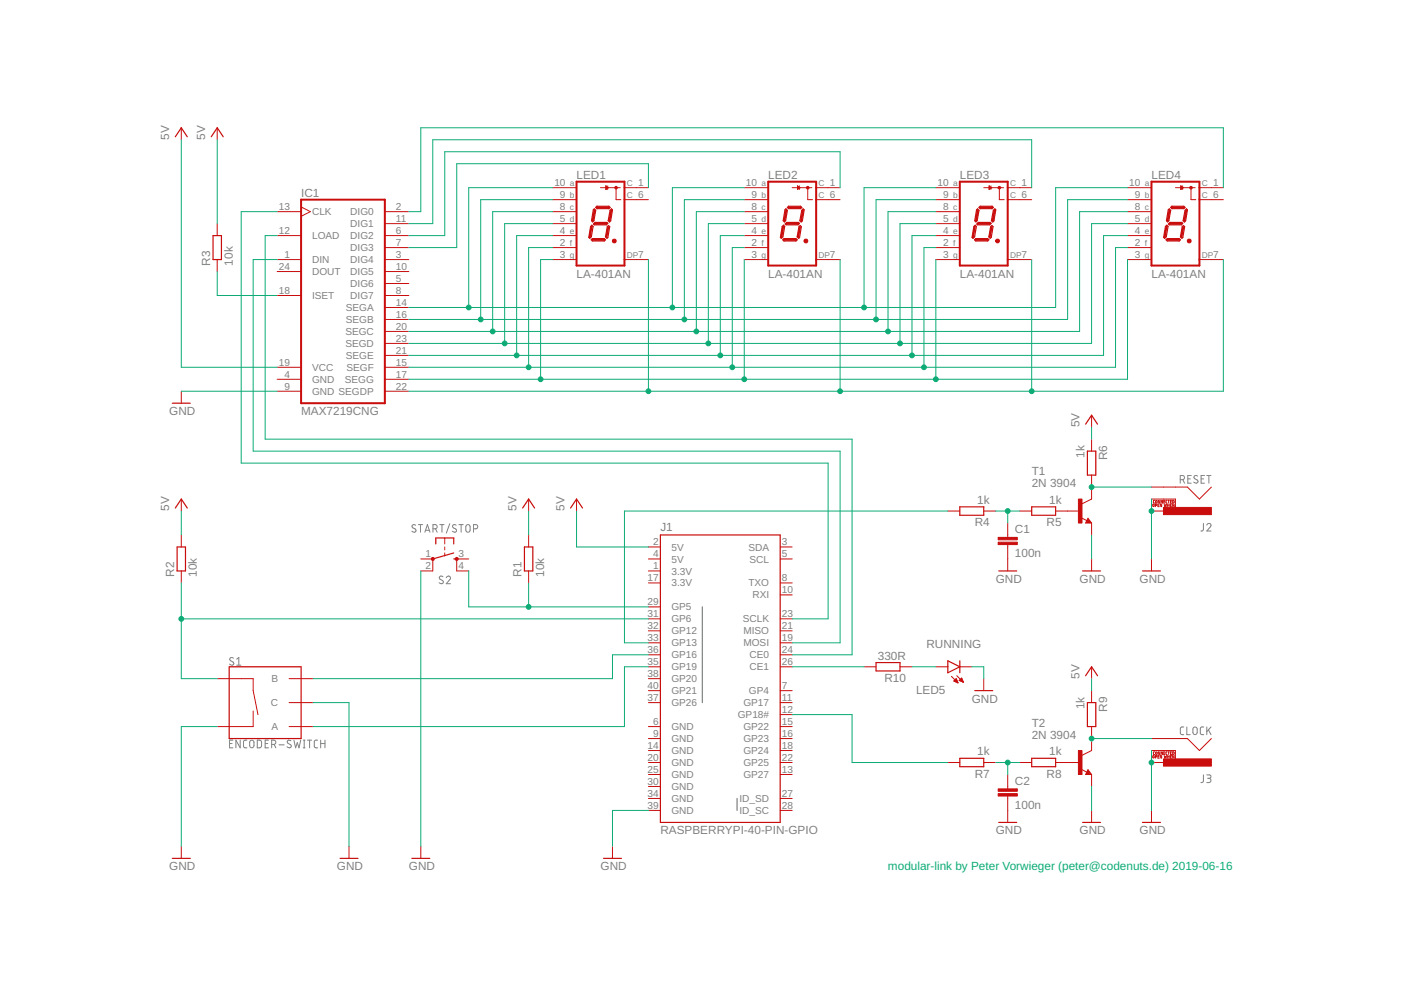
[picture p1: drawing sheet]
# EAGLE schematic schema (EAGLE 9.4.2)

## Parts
C1  100n  C-EU025-024X044  [C025-024X044]
C2  100n  C-EU025-024X044  [C025-024X044]
IC1  MAX7219CNG  [DIL24-3]
J1  RASPBERRYPI-40-PIN-GPIO  RASPBERRYPI-40-PIN-GPIO_PTH_NO_SHROUD  [2X20]
J2  RESET  RCA  [RCA]
J3  CLOCK  RCA  [RCA]
LED1  LA-401AN  [LA-401]
LED2  LA-401AN  [LA-401]
LED3  LA-401AN  [LA-401]
LED4  LA-401AN  [LA-401]
LED5  RUNNING  LEDTOPLED-SANTANA  [MINI-TOPLED-SANTANA]
R1  10k  R-EU_0204/5  [0204/5]
R2  10k  R-EU_0204/5  [0204/5]
R3  10k  R-EU_0204/5  [0204/5]
R4  1k  R-EU_0204/5  [0204/5]
R5  1k  R-EU_0204/5  [0204/5]
R6  1k  R-EU_0204/5  [0204/5]
R7  1k  R-EU_0204/5  [0204/5]
R8  1k  R-EU_0204/5  [0204/5]
R9  1k  R-EU_0204/5  [0204/5]
R10  330R  R-EU_0204/5  [0204/5]
S1  ENCODER-SWITCH  [ROTARY_ENC_PLAIN]
S2  START/STOP  MOMENTARY-SWITCH-SPST-2-SMD-5.2MM  [TACTILE_SWITCH_SMD_5.2MM]
T1  2N 3904  -NPN-TO92-EBC  [TO92-EBC]
T2  2N 3904  -NPN-TO92-EBC  [TO92-EBC]

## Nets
GND: C1.2 C2.2 IC1.9(GND) J1.39(GND) J2.PIN J2.SWITCH J3.PIN J3.SWITCH LED5.C S1.C S1.SW- S2.2 T1.E T2.E
N$1: J1.31(GP6) R2.1 S1.SW+
N$2: IC1.14(SEGA) LED1.10(A) LED2.10(A) LED3.10(A) LED4.10(A)
N$3: IC1.16(SEGB) LED1.9(B) LED2.9(B) LED3.9(B) LED4.9(B)
N$4: IC1.20(SEGC) LED1.8(C) LED2.8(C) LED3.8(C) LED4.8(C)
N$5: IC1.23(SEGD) LED1.5(D) LED2.5(D) LED3.5(D) LED4.5(D)
N$6: IC1.22(SEGDP) LED1.7(DP) LED2.7(DP) LED3.7(DP) LED4.7(DP)
N$7: IC1.7(DIG3) LED1.1(C)
N$8: J1.35(GP19) S1.A
N$9: IC1.11(DIG1) LED3.1(C)
N$10: IC1.2(DIG0) LED4.1(C)
N$11: IC1.6(DIG2) LED2.1(C)
N$12: J1.29(GP5) R1.1 S2.4
N$13: IC1.21(SEGE) LED1.4(E) LED2.4(E) LED3.4(E) LED4.4(E)
N$14: IC1.15(SEGF) LED1.2(F) LED2.2(F) LED3.2(F) LED4.2(F)
N$15: J1.36(GP16) S1.B
N$16: J1.26(CE1) R10.2
N$17: IC1.17(SEGG) LED1.3(G) LED2.3(G) LED3.3(G) LED4.3(G)
N$18: IC1.18(ISET) R3.1
N$19: IC1.1(DIN) J1.19(MOSI)
N$20: IC1.12(LOAD) J1.24(CE0)
N$21: IC1.13(CLK) J1.23(SCLK)
N$22: J1.12(GP18#) R7.2
N$23: J1.33(GP13) R4.2
N$24: R5.1 T1.B
N$25: J2.SHELL R6.2 T1.C
N$26: C1.1 R4.1 R5.2
N$27: C2.1 R7.1 R8.2
N$28: R8.1 T2.B
N$29: J3.SHELL R9.2 T2.C
N$30: LED5.A R10.1
VCC: IC1.19(VCC) J1.2(5V) R1.2 R2.2 R3.2 R6.1 R9.1 ; supply symbol labelled 5V
Unconnected: IC1.3(DIG4) IC1.5(DIG6) IC1.8(DIG7) IC1.10(DIG5) IC1.24(DOUT) J1.3(SDA) J1.5(SCL) J1.7(GP4) J1.8(TXO) J1.10(RXI) J1.11(GP17) J1.13(GP27) J1.15(GP22) J1.16(GP23) J1.18(GP24) J1.21(MISO) J1.22(GP25) J1.27(ID_SD) J1.28(ID_SC) J1.32(GP12) J1.37(GP26) J1.38(GP20) J1.40(GP21) LED1.6(C) LED2.6(C) LED3.6(C) LED4.6(C) S2.1 S2.3

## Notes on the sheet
- modular-link by Peter Vorwieger (peter@codenuts.de) 2019-06-16

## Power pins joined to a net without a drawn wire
3.3V: J1.1(3.3V) J1.17(3.3V)
5V: J1.4(5V)
GND: IC1.4(GND) J1.6(GND) J1.9(GND) J1.14(GND) J1.20(GND) J1.25(GND) J1.30(GND) J1.34(GND)

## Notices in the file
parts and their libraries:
SparkFun-Switches: Licensing: Creative Commons ShareAlike 4.0 International - https://creativecommons.org/licenses/by-sa/4.0
